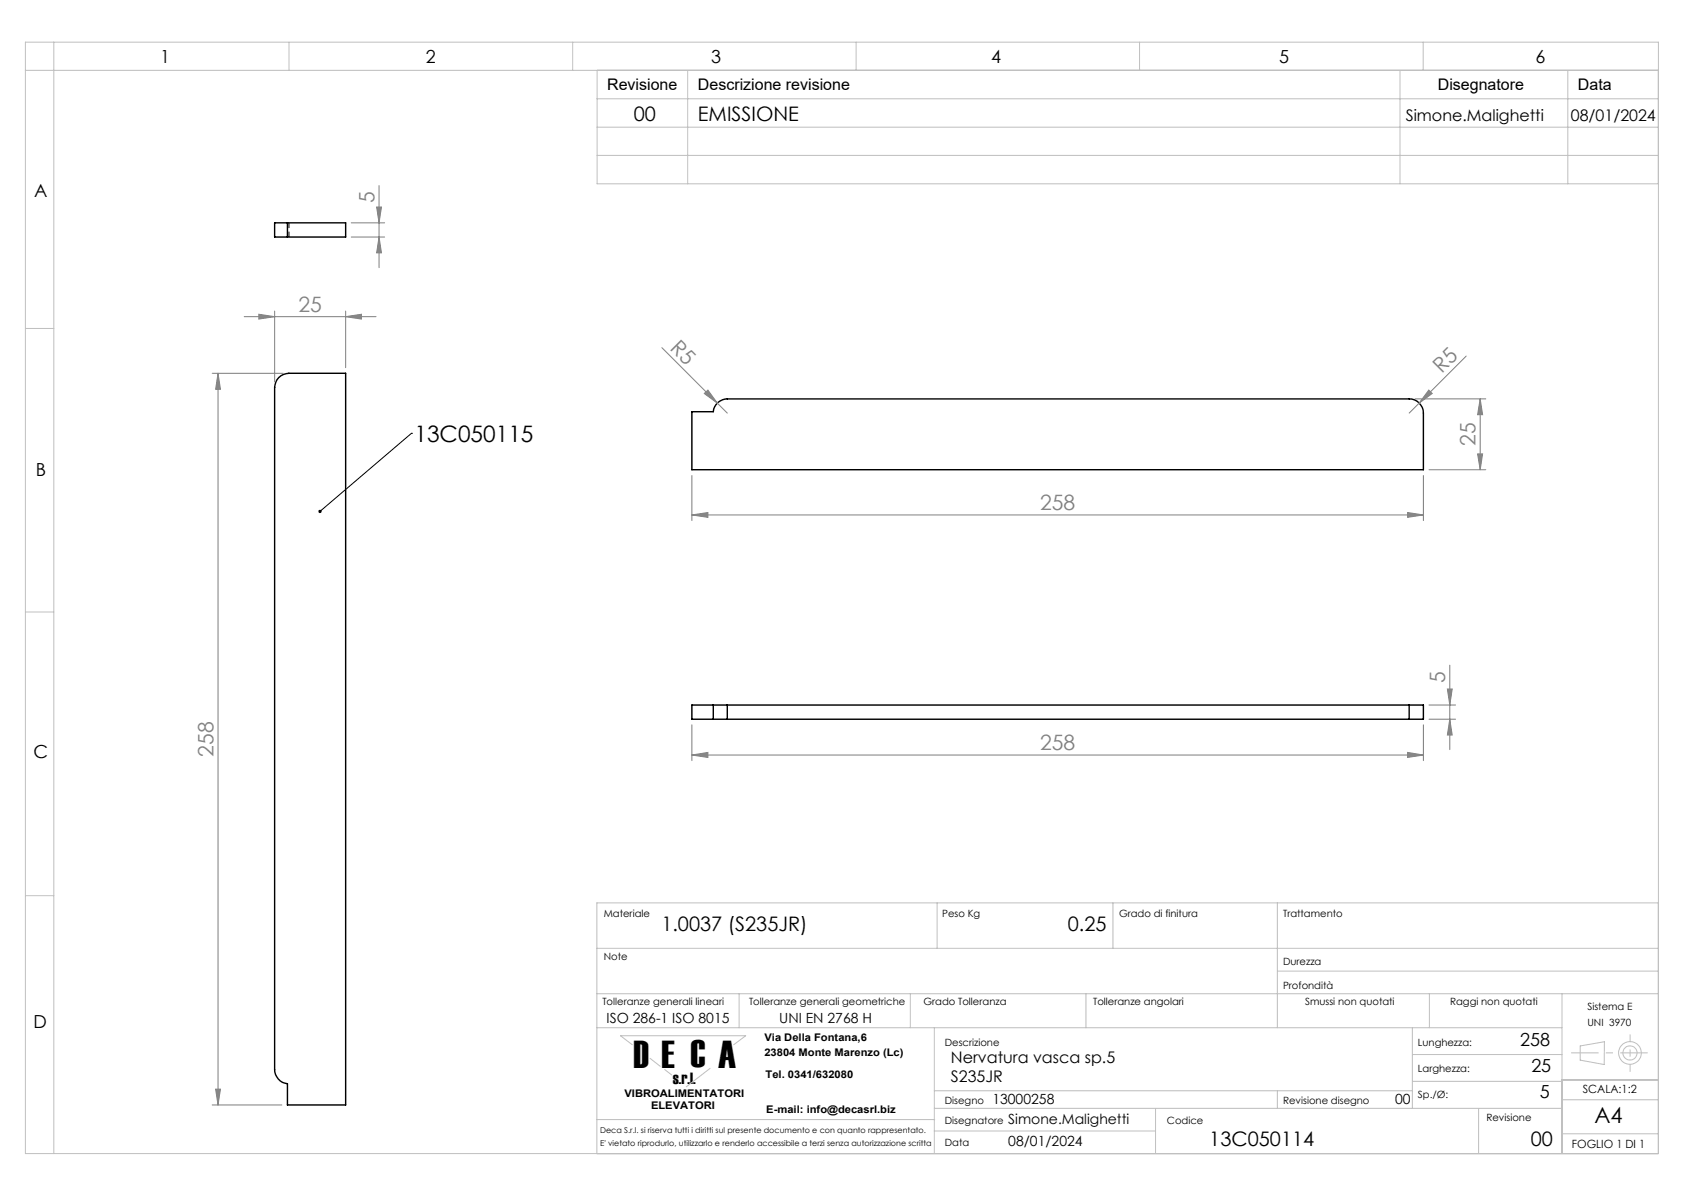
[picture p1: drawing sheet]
<svg xmlns="http://www.w3.org/2000/svg" width="297mm" height="210mm" viewBox="0 0 297 210" stroke-linecap="round" stroke-linejoin="round" font-family="sans-serif">
<g fill="none" stroke="#000" stroke-width=".25">
<path d="M50.7 39.3h-2.3v2.5h2.3M50.7 39.3h10.3v2.5h-10.3M50.7 39.3v2.5M49.2 66.6a2.72 2.72 0 0 1 1.7-.8h10.1v129h-10.3v-3.7a2.55 2.55 0 0 1-2.3-2.5v-120.3a2.72 2.72 0 0 1 .8-1.7zM122 72.6h3.8a2.48 2.48 0 0 1 2.5-2.3h120.2a2.53 2.53 0 0 1 2.5 2.5v10h-129zM125.8 124.3h2.5M125.8 126.8h2.5M125.8 124.3h-3.8v2.5h3.8M125.8 124.3v2.5M128.3 124.3v2.5M128.3 124.3h120.2M128.3 126.8h120.2"/>
<path d="M248.5 124.3h2.5v2.5h-2.5M248.5 124.3v2.5"/>
</g>
<path d="M51 41.8v-2.5" fill="none" stroke="#000" stroke-width=".18" stroke-dasharray="1.3 .6" stroke-dashoffset=".3" stroke-linecap="butt"/>
<g fill="none" stroke="#c0c0c0" stroke-width=".18">
<path d="M4.5 7.4h288v196h-288zM4.5 12.4h288M9.5 7.4v196M51 7.4v5M101 7.4v5M105.3 12.4v20h187.2M105.3 17.4h187.2M121.3 12.4v20M151 7.4v5M201 7.4v5M246.9 12.4v20M251 7.4v5"/>
<path d="M276.5 12.4v20M105.3 22.4h187.2M105.3 27.4h187.2M4.5 57.9h5M4.5 107.9h5M4.5 157.9h5M165.3 159.2v8M196.3 159.2v8M225.3 159.2v22M292.5 159.2h-187.2v44.2M105.3 175.2h187.2M105.3 167.2h187.2"/>
<path d="M130.4 175.2v6M160.5 175.2v6M191.5 175.2v6M225.3 171.2h67.2M252.1 175.2v6M275.5 175.2v28.2M105.3 181.2h170.2M105.3 197.4h59.6M111.5 184.2l-2.1-1.6h22.1l-2.1 1.6M114.7 186.6l1.8 1.4M117.2 188.6l1.3 .9M125.2 188.4l-4.2 3.2"/>
<path d="M164.8 181.2v22.2M164.8 195.4h110.7M164.8 199.4h39M164.8 192.3h84.3M203.8 195.4v8M225.3 192.3v3.1M249.1 181.2v14.2M249.1 185.9h26.4M249.1 190.7h26.4M260.8 195.4v8M275.5 199.9h17M275.5 193.9h17"/>
<path d="M275.5 190.4h17M278.7 184.4l4.3-.7-.1 4-4.2-.8z"/>
<circle cx="287.5" cy="185.7" r="2"/>
<circle cx="287.5" cy="185.7" r="1.25"/>
</g>
<g fill="none" stroke="#808080" stroke-width=".18">
<path d="M61.9 39.3h5.9M66.4 36.5h.9l-.4 2.8zM66.9 32.7v14.5M43.1 55.8h23.2M45.6 55.4l2.8 .4-2.8 .5zM48.4 54.8v12.5M61 55.8l2.7-.4v.9zM61 54.8v10M61.9 41.8h5.9M66.9 41.8l.4 2.8h-.9zM37.4 65.8h12.6M38.5 65.8l.4 2.8h-.9z"/>
<path d="M38.5 65.8v129M116.7 61.3l9.8 9.8M124.2 69.4l.6-.6 1.7 2.3zM126.5 71.1l1.8 1.7M249.6 70.3h12.4M250.3 71.1l-1.8 1.7M252 68.8l.6 .6-2.3 1.7zM258.6 62.8l-8.3 8.3M261.1 70.3l.4 2.8h-.9zM261.1 70.3v12.5M122 90.8l2.8-.4v.8zM122 83.8v8"/>
<path d="M122 90.8h129M248.2 90.4l2.8 .4-2.8 .4zM251 83.8v8M252 82.8h10M260.6 80h.9l-.4 2.8zM255.7 117.3v14.9M122 133.1l2.8-.4v.9zM122 127.8v6.3M122 133.1h129M248.2 132.7l2.8 .4-2.8 .5zM251 127.8v6.3M252 124.3h4.7"/>
<path d="M252 126.8h4.7M255.3 121.5h.8l-.4 2.8zM255.7 126.8l.4 2.8h-.8zM37.4 194.8h12.3M38 192h.9l-.4 2.8z"/>
</g>
<path d="M277.1 185.6h13.5" fill="none" stroke="#c0c0c0" stroke-width=".18" stroke-dasharray="15.2 1.3 1.3 1.3" stroke-dashoffset="10.4" stroke-linecap="butt"/>
<path d="M287.5 182.4v6.6" fill="none" stroke="#c0c0c0" stroke-width=".18" stroke-dasharray="15.2 1.3 1.3 1.3" stroke-dashoffset="13.8" stroke-linecap="butt"/>
<path d="M72.6 76.4h.1M72.6 76.4l-16.2 13.8" fill="none" stroke="#000" stroke-width=".18"/>
<path d="M56.2 90a.29 .29 0 0 1 .4-.1 .29 .29 0 0 1 .1 .5 .29 .29 0 0 1-.5 0l.2-.2-.2 .2z" fill="#000"/>
<g fill="#808080">
<path d="M124.2 69.4l.6-.6 1.7 2.3z"/>
<path d="M252 68.8l.6 .6-2.3 1.7z"/>
<path d="M248.2 132.7l2.8 .4-2.8 .5zM122 133.1l2.8-.4v.9z"/>
<path d="M61 55.8l2.7-.4v.9zM45.6 55.4l2.8 .4-2.8 .5z"/>
<path d="M66.9 41.8l.4 2.8h-.9zM66.4 36.5h.9l-.4 2.8z"/>
<path d="M255.3 121.5h.8l-.4 2.8zM255.7 126.8l.4 2.8h-.8z"/>
<path d="M38.5 65.8l.4 2.8h-.9zM38 192h.9l-.4 2.8z"/>
<path d="M260.6 80h.9l-.4 2.8zM261.1 70.3l.4 2.8h-.9z"/>
<path d="M122 90.8l2.8-.4v.8zM248.2 90.4l2.8 .4-2.8 .4z"/>
</g>
<text font-size="6.9" fill="#010000" x="111.7" y="188.2">D E C A</text>
<text font-size="4" x="73.1" y="78">13C050115</text>
<text font-size="3.9" x="281.2" y="198">A4</text>
<g font-size="3.7" fill="#808080">
<text x="66" y="35.8" transform="rotate(-90 66 35.8)">5</text>
<text x="52.6" y="55">25</text>
<text x="118" y="61.5" transform="rotate(45 118 61.5)">R5</text>
<text x="254.3" y="66" transform="rotate(-45 254.3 66)">R5</text>
<text x="260.2" y="78.6" transform="rotate(-90 260.2 78.6)">25</text>
<text x="183.5" y="90">258</text>
<text x="254.9" y="120.4" transform="rotate(-90 254.9 120.4)">5</text>
<text x="37.7" y="133.4" transform="rotate(-90 37.7 133.4)">258</text>
<text x="183.5" y="132.3">258</text>
</g>
<g font-size="3.5">
<text x="111.8" y="21.3">00</text>
<text x="123.1" y="21.3">EMISSIONE</text>
<text x="116.6" y="164.2">1.0037 (S235JR)</text>
<text x="188.3" y="164.2">0.25</text>
<text x="213.3" y="202.2">13C050114</text>
<text x="270" y="202.2">00</text>
</g>
<g font-size="3.2">
<text x="28.3" y="11.1">1</text>
<text x="75.1" y="11.1">2</text>
<text x="125.4" y="11.1">3</text>
<text x="174.8" y="11.1">4</text>
<text x="225.6" y="11.1">5</text>
<text x="270.8" y="11.1">6</text>
<text x="6" y="34.7">A</text>
<text x="6.3" y="83.9">B</text>
<text x="5.9" y="133.6">C</text>
<text x="5.9" y="181.3">D</text>
<text x="268.1" y="184.4">258</text>
<text x="270.1" y="188.9">25</text>
<text x="271.6" y="193.6">5</text>
</g>
<text font-size="2.9" fill="#010000" x="118.7" y="191">s.r.l.</text>
<g font-size="2.8">
<text x="107.1" y="15.9">Revisione</text>
<text x="123.1" y="15.9">Descrizione revisione</text>
<text x="253.6" y="15.9">Disegnatore</text>
<text x="278.3" y="15.9">Data</text>
<text x="247.9" y="21.3">Simone.Malighetti</text>
<text x="277" y="21.3">08/01/2024</text>
<text x="167.7" y="190.7">S235JR</text>
<text x="167.7" y="187.4">Nervatura vasca sp.5</text>
</g>
<g font-size="2.5">
<text x="107" y="180.3">ISO 286-1 ISO 8015</text>
<text x="137.4" y="180.3">UNI EN 2768 H</text>
<text x="175" y="194.6">13000258</text>
<text x="246.1" y="194.6">00</text>
<text x="177.8" y="202.1">08/01/2024</text>
<text x="177.8" y="198.1">Simone.Malighetti</text>
</g>
<g font-size="2">
<text x="279.1" y="192.8">SCALA:1:2</text>
<text x="277.2" y="202.4">FOGLIO 1 DI 1</text>
</g>
<g font-size="1.9" fill="#010000">
<text x="134.8" y="183.6">Via Della Fontana,6</text>
<text x="134.8" y="186.2">23804 Monte Marenzo (Lc)</text>
<text x="135" y="190.1">Tel. 0341/632080</text>
<text x="110.1" y="193.4">VIBROALIMENTATORI</text>
<text x="114.8" y="195.6">ELEVATORI</text>
<text x="135.2" y="196.2">E-mail: info@decasrl.biz</text>
</g>
<g font-size="1.8">
<text x="106.5" y="161.7">Materiale</text>
<text x="166.2" y="161.7">Peso Kg</text>
<text x="197.4" y="161.7">Grado di finitura</text>
<text x="226.3" y="161.7">Trattamento</text>
<text x="106.5" y="169.3">Note</text>
<text x="226.3" y="170.2">Durezza</text>
<text x="106.2" y="177.1">Tolleranze generali lineari</text>
<text x="132.1" y="177.1">Tolleranze generali geometriche</text>
<text x="162.9" y="177.1">Grado Tolleranza</text>
<text x="192.8" y="177.1">Tolleranze angolari</text>
<text x="226.3" y="174.4">Profondità</text>
<text x="230.2" y="177.1">Smussi non quotati</text>
<text x="255.7" y="177.1">Raggi non quotati</text>
<text x="280" y="178.1">Sistema E</text>
<text x="166.6" y="184.4">Descrizione</text>
<text x="250.1" y="184.4">Lunghezza:</text>
<text x="280" y="180.9">UNI 3970</text>
<text x="250.1" y="188.9">Larghezza:</text>
<text x="166.6" y="194.6">Disegno</text>
<text x="226.3" y="194.6">Revisione disegno</text>
<text x="250.1" y="193.6">Sp./Ø:</text>
<text x="262.1" y="197.7">Revisione</text>
<text x="166.6" y="198.1">Disegnatore</text>
<text x="166.6" y="202.1">Data</text>
<text x="205.8" y="198.1">Codice</text>
</g>
<g font-size="1.4">
<text x="105.8" y="199.7">Deca S.r.l. si riserva tutti i diritti sul presente documento e con quanto rappresentato.</text>
<text x="105.8" y="202.1">E' vietato riprodurlo, utilizzarlo e renderlo accessibile a terzi senza autorizzazione scritta</text>
</g>
</svg>
